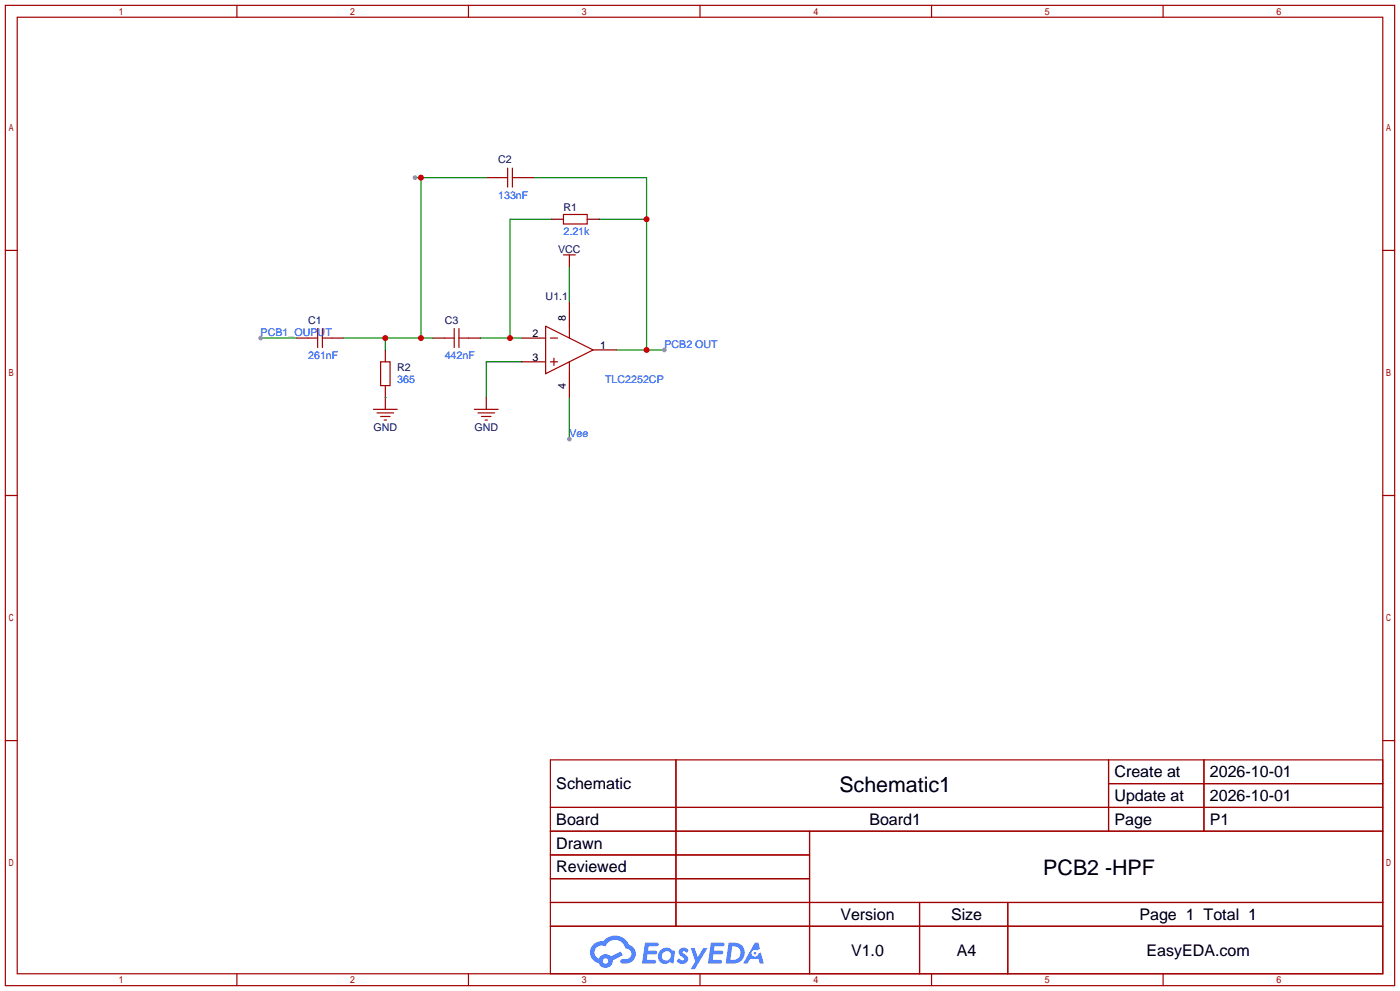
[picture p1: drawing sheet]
<svg xmlns="http://www.w3.org/2000/svg" width="299mm" height="212mm" viewBox="0 0 299 212" stroke-linecap="round" stroke-linejoin="round" font-family="sans-serif">
<g fill="none" stroke="#a10000" stroke-width=".25">
<path d="M1.1 1.1h297.2v209.6h-297.2zM3.7 3.7h292.1v204.5h-292.1zM50.7 1.1v2.6M100.2 1.1v2.6M149.7 1.1v2.6M199.3 1.1v2.6M248.8 1.1v2.6M1.1 53.5h2.6M295.8 53.5h2.5M1.1 105.9h2.6M295.8 105.9h2.5M1.1 158.3h2.6"/>
<path d="M295.8 158.3h2.5M117.7 162.4h178.1v45.8h-178.1zM117.7 172.6h178.1M117.7 177.7h178.1M144.6 162.4v35.6M173.2 177.7v30.5M237.1 162.4v15.3M237.1 167.5h58.7M257.5 162.4v15.3M117.7 182.8h55.5M117.7 192.9h178.1M117.7 187.8h55.5"/>
<path d="M117.7 198h178.1M196.7 192.9v15.3M215.6 192.9v15.3M50.7 208.2v2.5M100.2 208.2v2.5M149.7 208.2v2.5M199.3 208.2v2.5M248.8 208.2v2.5"/>
</g>
<g fill="#5487ff">
<path d="M145.5 202.8a1.3 1.3 0 0 1 1.8 .3l-.4 .6a.54 .54 0 0 0-.9-.2l.1 .2a1.28 1.28 0 0 1 .8 2 1.53 1.53 0 0 1-2.2-.3l.5-.6 .8 .5a.31 .31 0 0 0 .4-.3 .31 .31 0 0 0-.3-.3 1.12 1.12 0 0 1-.6-1.9z"/>
<path d="M147.7 202.7h.9l.7 1.9 1.1-1.9h.9l-2.7 4.5h-.9l1-1.7z"/>
<path d="M138 201.5h1.6a1.31 1.31 0 0 1 1.2 .2 .4 .4 0 0 1-.3 .6h-1.8l-.1 .9h1.6a.4 .4 0 0 1 .4 .4 .4 .4 0 0 1-.4 .4h-1.7l-.2 1.2h1.4a.46 .46 0 0 1 .5 .1 .46 .46 0 0 1 .1 .5l-.3 .2h-2.7z"/>
<path d="M152.1 201.5h1.6a1.32 1.32 0 0 1 1.3 .2 .39 .39 0 0 1-.4 .6h-1.7l-.2 .9h1.7a.4 .4 0 0 1 .3 .4 .4 .4 0 0 1-.4 .4h-1.7l-.2 1.2h1.4a.46 .46 0 0 1 .5 .1 .46 .46 0 0 1 .1 .5l-.3 .2h-2.7z"/>
<path d="M161.5 201.5h.7l.4 1.3-.7 .4a.75 .75 0 0 0-1.1 .3 .75 .75 0 0 0 .5 1 .75 .75 0 0 0 .9-.6l.6-.3 .6 2.4h-.9l-.2-1h-1.9l-.5 1h-.9z"/>
<path d="M155.9 201.5l-.7 4.5h1.5a2.27 2.27 0 0 0 2.6-2.3 2.27 2.27 0 0 0-2.7-2.2zM156.6 202.3a1.5 1.5 0 0 1 1.8 1.5 1.5 1.5 0 0 1-1.9 1.4h-.3z"/>
<path d="M141.3 203.1a1.6 1.6 0 0 0-.3 2.3 1.6 1.6 0 0 0 2.3 .2l.8 .4 .3-2.5-.2-.3h-.4a1.58 1.58 0 0 0-2.5-.1zM141.9 203.6a.98 .98 0 0 1 1.6 .5 .98 .98 0 0 1-1.1 1.2 .94 .94 0 0 1-.8-.6 .94 .94 0 0 1 .3-1.1z"/>
<path d="M126.9 201.9a2.37 2.37 0 0 0 1.2 4 1.54 1.54 0 0 0 1.7 1 1.54 1.54 0 0 0 1.3-1.6l2.1-1.1-.5-.8-2 1.1a1.57 1.57 0 0 0-2.6 .4 1.5 1.5 0 0 1-.8-2.1 1.5 1.5 0 0 1 2.2-.5 2.23 2.23 0 0 1 2.3-1.4 2.23 2.23 0 0 1 2 1.8 1.16 1.16 0 0 1 1.2 1.1 1.16 1.16 0 0 1-1 1.3h-.7a.47 .47 0 0 0-.6 .3 .47 .47 0 0 0 .4 .6 2.17 2.17 0 0 0 2.5-1 2.17 2.17 0 0 0-.3-2.7l-.8-.4a3.2 3.2 0 0 0-5.4-.7l-1.2 .1zM129 205.4a.58 .58 0 0 1 1.1 0 .58 .58 0 0 1-1.1 0z"/>
<circle cx="161.5" cy="203.8" r=".28"/>
</g>
<path d="M121.8 85v8.9" fill="none" stroke="#008700" stroke-width=".25"/>
<circle cx="121.8" cy="93.9" r=".51" fill="#999"/>
<path d="M118 46.9h-8.9v25.4M121.8 57v7.6M102.7 72.3h8.9M111.6 77.3h-7.6v7.7" fill="none" stroke="#008700" stroke-width=".25"/>
<circle cx="109.1" cy="72.3" r=".63" fill="#c00"/>
<path d="M114.2 38h24.1v36.8M128.1 46.9h10.2M132 74.8h10.1" fill="none" stroke="#008700" stroke-width=".25"/>
<g fill="#c00">
<circle cx="138.3" cy="74.8" r=".63"/>
<circle cx="138.3" cy="46.9" r=".63"/>
</g>
<circle cx="142.1" cy="74.8" r=".51" fill="#999"/>
<g fill="none" stroke="#870000" stroke-width=".25">
<path d="M104 38h2.6M111.6 38h2.6M118 46.9h2.5M121.8 55.8v1.2M125.6 46.9h2.5M63.4 72.3h2.5M71 72.3h2.5M82.4 74.8v2.5M92.6 72.3h2.5M100.2 72.3h2.5M111.6 72.3h5.1M111.6 77.3h5.1"/>
<path d="M121.8 64.6v5.1M121.8 79.9v5.1M126.9 74.8h5.1M82.4 82.4v2.6M104 85v2.5"/>
</g>
<g fill="none" stroke="#a10000" stroke-width=".25">
<path d="M106.6 38h2M108.6 35.9v4.1M109.6 35.9v4.1M109.6 38h2M120.5 45.8h5.1v2.1h-5.1zM120.5 54.5h2.6M121.8 54.5v1.3M65.9 72.3h2M67.9 70.2v4.1M69 72.3h2M69 70.2v4.1M81.4 77.3h2v5.1h-2z"/>
<path d="M95.1 72.3h2.1M97.2 70.2v4.1M98.2 72.3h2M98.2 70.2v4.1M116.7 69.7l10.2 5.1-10.2 5.1zM117.7 77.3h1.6M117.7 72.3h1.6M118.5 76.6v1.5M121.8 69.7v2.6M121.8 77.3v2.6M101.5 87.5h5.1M102.2 88.3h3.6"/>
<path d="M103 89h2M103.8 89.8h.5"/>
</g>
<path d="M88.8 38h15.2M90 38v34.3M73.5 72.3h19.1M82.4 72.3v2.5" fill="none" stroke="#008700" stroke-width=".25"/>
<g fill="#c00">
<circle cx="82.4" cy="72.3" r=".63"/>
<circle cx="90" cy="72.3" r=".63"/>
<circle cx="90" cy="38" r=".63"/>
</g>
<circle cx="88.8" cy="38" r=".51" fill="#999"/>
<path d="M82.4 85v2.5" fill="none" stroke="#870000" stroke-width=".25"/>
<path d="M79.9 87.5h5.1M80.6 88.3h3.6M81.4 89h2M82.2 89.8h.5" fill="none" stroke="#a10000" stroke-width=".25"/>
<path d="M55.8 72.3h7.6M82.4 85h.1" fill="none" stroke="#008700" stroke-width=".25"/>
<circle cx="55.8" cy="72.3" r=".51" fill="#999"/>
<g font-size="4.6">
<text x="179.5" y="169.3">Schematic1</text>
<text x="223.2" y="187.1">PCB2 -HPF</text>
</g>
<g font-size="3.4">
<text x="238.4" y="166.2">Create at</text>
<text x="258.8" y="166.2">2026-10-01</text>
<text x="119" y="168.7">Schematic</text>
<text x="238.4" y="171.3">Update at</text>
<text x="258.8" y="171.3">2026-10-01</text>
<text x="119" y="176.3">Board</text>
<text x="186" y="176.3">Board1</text>
<text x="238.4" y="176.3">Page</text>
<text x="258.8" y="176.3">P1</text>
<text x="119" y="181.4">Drawn</text>
<text x="119" y="186.5">Reviewed</text>
<text x="179.8" y="196.7">Version</text>
<text x="203.4" y="196.7">Size</text>
<text x="243.7" y="196.7">Page 1 Total 1</text>
<text x="182" y="204.3">V1.0</text>
<text x="204.7" y="204.3">A4</text>
<text x="245.3" y="204.3">EasyEDA.com</text>
</g>
<g font-size="2.3" fill="#000080">
<text x="106.6" y="34.9">C2</text>
<text x="120.5" y="45.1">R1</text>
<text x="119.4" y="54">VCC</text>
<text x="116.7" y="64.1">U1.1</text>
<text x="65.9" y="69.2">C1</text>
<text x="95.1" y="69.2">C3</text>
<text x="85" y="79.4">R2</text>
<text x="79.9" y="92.1">GND</text>
<text x="101.5" y="92.1">GND</text>
</g>
<g font-size="2.3" fill="#00f">
<text x="106.6" y="42.5">133nF</text>
<text x="120.5" y="50.2">2.21k</text>
<text x="55.8" y="71.8">PCB1_OUPUT</text>
<text x="65.9" y="76.8">261nF</text>
<text x="95.1" y="76.8">442nF</text>
<text x="142.1" y="74.3">PCB2 OUT</text>
<text x="85" y="81.9">365</text>
<text x="129.4" y="81.9">TLC2252CP</text>
<text x="121.8" y="93.3">Vee</text>
</g>
<g font-size="2.3">
<text x="113.9" y="72">2</text>
<text x="121" y="68.7" transform="rotate(-90 121 68.7)">8</text>
<text x="113.9" y="77.1">3</text>
<text x="128.4" y="74.5">1</text>
<text x="121" y="83.2" transform="rotate(-90 121 83.2)">4</text>
</g>
</svg>
